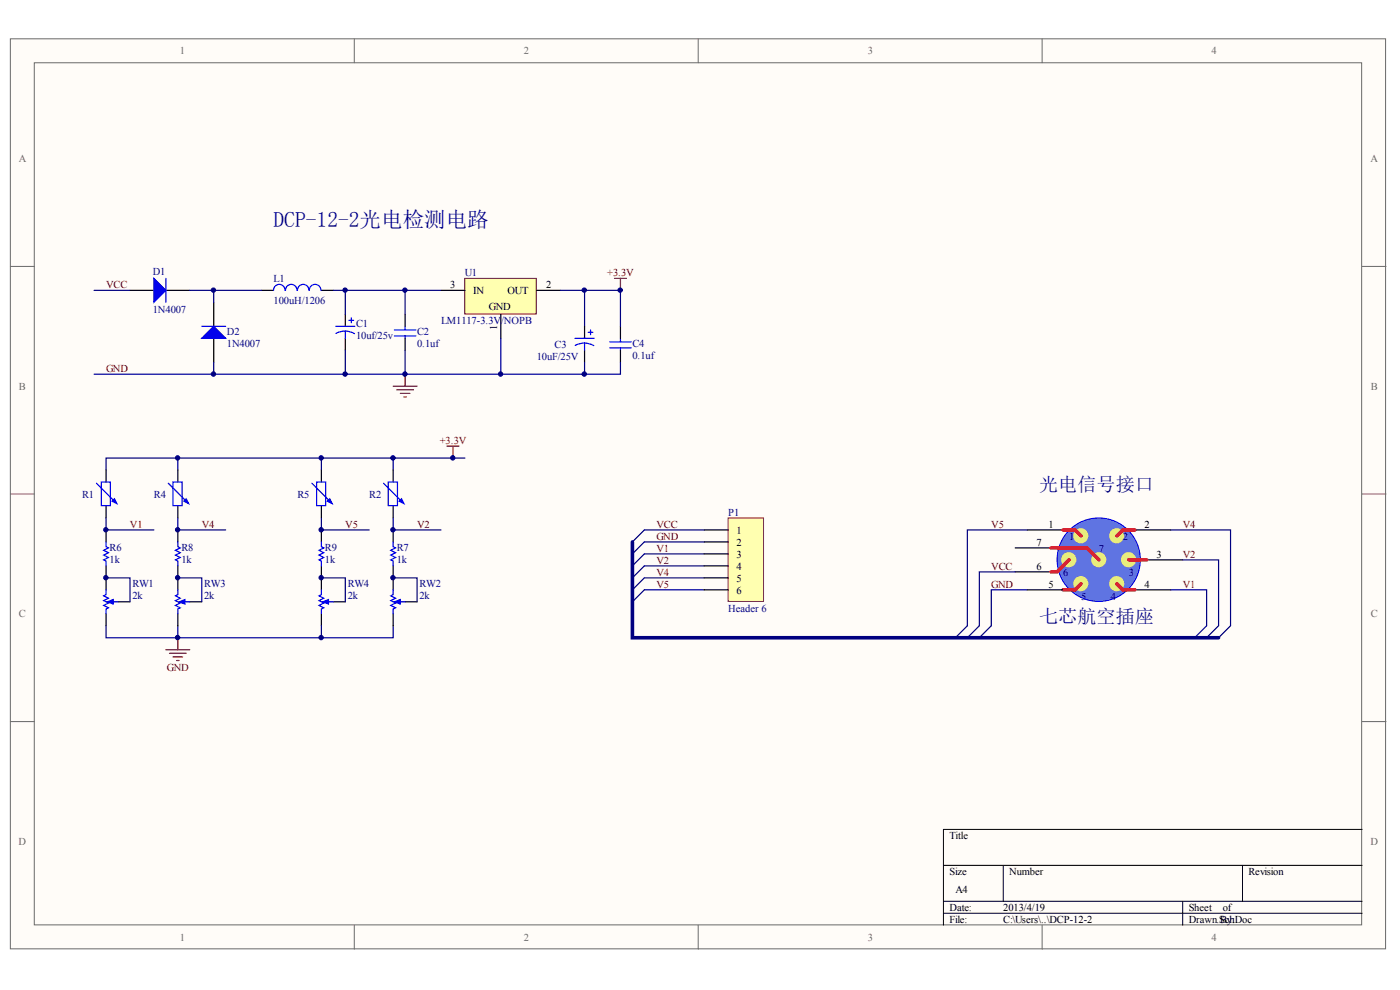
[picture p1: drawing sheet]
<svg xmlns="http://www.w3.org/2000/svg" width="296mm" height="209mm" viewBox="0 0 296 209" stroke-linecap="round" stroke-linejoin="round" font-family="sans-serif">
<g fill="#fffcf8" stroke="#696969" stroke-width=".21">
<path d="M2.2 8.2h290.7v192.3h-290.7z"/>
<path d="M7.2 13.3h280.7v182.1h-280.7z"/>
</g>
<path d="M74.9 8.2v5.1M147.6 8.2v5.1M220.3 8.2v5.1M2.2 56.3h5M288 56.3h5M2.2 104.4h5M288 104.4h5M2.2 152.5h5M288 152.5h5M74.9 195.5v5.1M147.6 195.5v5.1M220.3 195.5v5.1" fill="none" stroke="#696969" stroke-width=".21"/>
<path d="M288 175.3h-88.5v20.2M199.5 182.9h88.5M199.5 190.5h88.5M199.5 193h88.5M212.1 182.9v7.6M250 190.5v5M262.7 182.9v7.6" fill="none" stroke="#000" stroke-width=".21"/>
<path d="M27.5 61.4h5M35.1 61.4h5M45.2 63.9v5.1M45.2 71.5v5M55.3 61.4h2.5M67.9 61.4h2.6M73 66.4v2.6M73 71.5v2.5M85.6 66.4v2.6M85.6 71.5v2.5" fill="none" stroke="#000" stroke-width=".25"/>
<g fill="#00f" stroke="#00f" stroke-width=".25">
<path d="M32.5 58.8l2.6 2.6-2.6 2.5z"/>
<path d="M45.2 69l2.5 2.5h-5z"/>
</g>
<g fill="none" stroke="#00f" stroke-width=".25">
<path d="M35.1 58.8v5.1M42.7 69h5M60.3 61.4a1.21 1.21 0 0 0-1.3-1.3 1.21 1.21 0 0 0-1.2 1.3M62.8 61.4a1.21 1.21 0 0 0-1.2-1.3 1.21 1.21 0 0 0-1.2 1.3M65.3 61.4a1.21 1.21 0 0 0-1.2-1.3 1.21 1.21 0 0 0-1.2 1.3M67.8 61.4a1.23 1.23 0 0 0-1.2-1.3 1.23 1.23 0 0 0-1.2 1.3M71 69h4M73 70l.8 .1 1.2 .4M73 70h-.8l-1.2 .5M73 70v1.5M73.8 67.7h1M74.3 67.2v1"/>
<path d="M83.4 69.7h4.5M83.4 71h4.5M85.6 69v.7M85.6 71v.5"/>
</g>
<path d="M19.9 61.4h7.6M40.1 61.4h5.1v2.5M45.2 76.5v2.6h-25.3M70.5 61.4h2.5v5M73 74v5.1h-27.8M85.6 74v5.1h-12.6" fill="none" stroke="#000080" stroke-width=".25"/>
<path d="M85.6 79.1v2.5M83.1 81.6h5.1M83.9 82.4h3.5M84.6 83.1h2.1M85.4 83.9h.5" fill="none" stroke="#800000" stroke-width=".25"/>
<path d="M98.3 58.8h15.1v7.5h-15.1z" fill="#ffffb0" stroke="#800000" stroke-width=".21"/>
<g fill="none" stroke="#000" stroke-width=".25">
<path d="M93.2 61.4h5.1M105.9 66.4v5.1M113.5 61.4h5M123.6 69v2.5M123.6 74v2.5M131.2 69v2.5M131.2 74v2.5M22.4 99.3v2.6M37.6 99.3v2.6M67.9 99.3v2.6M83.1 99.3v2.6M22.4 106.9v2.6"/>
<path d="M22.4 112v2.5M22.4 119.6v5M37.6 106.9v2.6M37.6 112v2.5M37.6 119.6v5M67.9 106.9v2.6M67.9 112v2.5M67.9 119.6v5M83.1 106.9v2.6M83.1 112v2.5M83.1 119.6v5M22.4 129.7v2.5"/>
<path d="M25 127.2h2.5M37.6 129.7v2.5M40.1 127.2h2.6M67.9 129.7v2.5M70.5 127.2h2.5M83.1 129.7v2.5M85.6 127.2h2.6"/>
</g>
<g fill="none" stroke="#000080" stroke-width=".25">
<path d="M73 61.4h20.2M85.6 61.4v5M105.9 71.5v7.6M118.5 61.4h5.1v7.6M123.6 76.5v2.6h-38M37.6 96.8v2.5M67.9 96.8v2.5M83.1 96.8v2.5M98.3 96.8h-75.9v2.5M22.4 109.5v2.5h10.1M37.6 109.5v2.5h10.1M67.9 109.5v2.5h10.2"/>
<path d="M83.1 109.5v2.5h10.1M136.2 112h12.7M136.2 114.5h12.7M136.2 117h12.7M136.2 119.6h12.7M22.4 132.2v2.6h60.7v-2.6M22.4 122.1h5.1v5.1M37.6 122.1h5.1v5.1M37.6 132.2v2.6M67.9 122.1h5.1v5.1M67.9 132.2v2.6M83.1 122.1h5.1v5.1"/>
<path d="M136.2 122.1h12.7M136.2 124.6h12.7"/>
</g>
<path d="M129.9 58.8h2.5M131.2 58.8v2.6M94.5 94.3h2.5M95.8 94.3v2.5M35.1 137.3h5M35.8 138.1h3.6M36.6 138.8h2M37.3 139.6h.5M37.6 134.8v2.5" fill="none" stroke="#800000" stroke-width=".25"/>
<g fill="none" stroke="#00f" stroke-width=".25">
<path d="M121.6 71.5h4M123.6 72.5l.8 .1 1.1 .4M123.6 72.5l-.8 .1-1.2 .4M123.6 72.5v1.5M124.3 70.2h1.1M124.8 69.7v1M128.9 72.2h4.5M128.9 73.5h4.5M131.2 71.5v.7M131.2 73.5v.5M20.4 102.1l3.8 3.8M21.4 101.9h1.9v4.9h-1.9z"/>
<path d="M22.4 114.5v1l.5 .3-1 .5 1 .5-1 .5 1 .5-1 .5 .5 .3v1M35.6 102.1l3.8 3.8M36.6 101.9h1.9v4.9h-1.9zM37.6 114.5v1l.5 .3-1 .5 1 .5-1 .5 1 .5-1 .5 .5 .3v1M65.9 102.1l3.8 3.8M66.9 101.9h2v4.9h-2zM67.9 114.5v1l.6 .3-1.1 .5 1.1 .5-1.1 .5 1.1 .5-1.1 .5 .5 .3v1M81.1 102.1l3.8 3.8M82.1 101.9h1.9v4.9h-1.9zM83.1 114.5v1l.5 .3-1 .5 1 .5-1 .5 1 .5-1 .5 .5 .3v1M22.4 124.6v1.1l-.5 .2 1 .5-1 .5 1 .5-1 .5 1 .5-.5 .3v1M23.9 127.2h1.1"/>
<path d="M37.6 124.6v1.1l-.5 .2 1 .5-1 .5 1 .5-1 .5 1 .5-.5 .3v1M39.1 127.2h1M67.9 124.6v1.1l-.5 .2 1.1 .5-1.1 .5 1.1 .5-1.1 .5 1.1 .5-.6 .3v1M69.5 127.2h1M83.1 124.6v1.1l-.5 .2 1 .5-1 .5 1 .5-1 .5 1 .5-.5 .3v1M84.6 127.2h1"/>
</g>
<g fill="#00f" stroke="#00f" stroke-width=".21">
<path d="M22.7 127.2l1.2-.5v1z"/>
<path d="M37.8 127.2l1.3-.5v1z"/>
<path d="M68.2 127.2l1.3-.5v1z"/>
<path d="M83.4 127.2l1.2-.5v1z"/>
</g>
<g fill="#00f" stroke="#00f" stroke-width=".25">
<path d="M24.2 105.4l.5 1-1-.5z"/>
<path d="M39.4 105.4l.5 1-1-.5z"/>
<path d="M69.7 105.4l.5 1-1-.5z"/>
<path d="M84.9 105.4l.5 1-1-.5z"/>
</g>
<path d="M153.9 109.5h7.5v17.6h-7.5z" fill="#ffffb0" stroke="#800000" stroke-width=".21"/>
<path d="M148.9 112h5M148.9 114.5h5M148.9 117h5M148.9 119.6h5M148.9 122.1h5M148.9 124.6h5" fill="none" stroke="#000" stroke-width=".25"/>
<path d="M45.2 61.4h10.1" fill="none" stroke="#000080" stroke-width=".25"/>
<circle cx="232.3" cy="118.3" r="8.8" fill="#5f74e2" stroke="#00f" stroke-width=".21"/>
<g fill="none" stroke="#e7ec73" stroke-width="1.3">
<circle cx="225.9" cy="118.3" r=".97"/>
<circle cx="228.5" cy="113.2" r=".97"/>
<circle cx="232.3" cy="118.3" r=".97"/>
<circle cx="236.1" cy="113.2" r=".97"/>
<circle cx="238.6" cy="118.3" r=".97"/>
<circle cx="228.5" cy="123.3" r=".97"/>
<circle cx="236.1" cy="123.3" r=".97"/>
</g>
<path d="M214.6 115.8h7.6M217.2 112h7.5M239.9 112h7.6M242.5 118.3h7.5M214.6 120.8h7.6M217.2 124.6h7.5M239.9 124.6h7.6" fill="none" stroke="#000" stroke-width=".25"/>
<path d="M222.2 115.8h7.6l2.5 2.5M224.7 112h2.6l1.2 1.2M226 118.3l-2.5 2.5h-1.3M238.7 118.3h3.8M239.9 112h-2.5l-1.3 1.2M228.5 123.4l-1.2 1.2h-2.6M236.1 123.4l1.3 1.2h2.5" fill="none" stroke="#ee0e22" stroke-width=".76"/>
<g fill="none" stroke="#000080" stroke-width=".25">
<path d="M123.6 61.4h7.6v7.6M131.2 76.5v2.6h-7.6M136.2 112l-2.5 2.5M136.2 114.5l-2.5 2.5M136.2 117l-2.5 2.6M136.2 119.6l-2.5 2.5M217.2 112h-12.7v20.2l-2.5 2.6M247.5 112h12.7v20.2l-2.6 2.6M250 118.3h7.6v13.9l-2.5 2.6M136.2 122.1l-2.5 2.5M136.2 124.6l-2.5 2.6M214.6 120.8h-7.6v11.4l-2.5 2.6"/>
<path d="M217.2 124.6h-7.6v7.6l-2.6 2.6M247.5 124.6h7.6v7.6l-2.5 2.6"/>
</g>
<path d="M133.7 114.5v20.3h123.9" fill="none" stroke="#000080" stroke-width=".76"/>
<g fill="#000080" stroke="#000080" stroke-width=".21">
<circle cx="22.4" cy="122.1" r=".46"/>
<circle cx="22.4" cy="111.9" r=".46"/>
<circle cx="37.5" cy="134.7" r=".46"/>
<circle cx="37.5" cy="122.1" r=".46"/>
<circle cx="37.5" cy="111.9" r=".46"/>
<circle cx="37.5" cy="96.8" r=".46"/>
<circle cx="45.1" cy="79" r=".47"/>
<circle cx="45.1" cy="61.3" r=".46"/>
<circle cx="67.9" cy="134.7" r=".46"/>
<circle cx="67.9" cy="122.1" r=".46"/>
<circle cx="67.9" cy="111.9" r=".46"/>
<circle cx="67.9" cy="96.8" r=".46"/>
<circle cx="72.9" cy="79" r=".46"/>
<circle cx="73" cy="61.3" r=".46"/>
<circle cx="83.1" cy="122.1" r=".46"/>
<circle cx="83.1" cy="111.9" r=".46"/>
<circle cx="83.1" cy="96.8" r=".46"/>
<circle cx="85.6" cy="79" r=".46"/>
<circle cx="85.6" cy="61.3" r=".46"/>
<circle cx="95.7" cy="96.8" r=".46"/>
<circle cx="105.8" cy="79" r=".46"/>
<circle cx="123.5" cy="79" r=".47"/>
<circle cx="123.5" cy="61.3" r=".46"/>
<circle cx="131.1" cy="61.3" r=".46"/>
</g>
<text font-size="4.6" fill="#000080" x="57.8" y="48">DCP-12-2光电检测电路</text>
<g font-size="4" fill="#000080">
<text x="219.7" y="103.8">光电信号接口</text>
<text x="219.7" y="131.6">七芯航空插座</text>
</g>
<g font-size="2.2" fill="#696969">
<text x="38" y="11.5">1</text>
<text x="110.7" y="11.5">2</text>
<text x="183.4" y="11.5">3</text>
<text x="256.2" y="11.5">4</text>
<text x="4" y="34.2">A</text>
<text x="289.7" y="34.2">A</text>
<text x="4" y="82.3">B</text>
<text x="289.8" y="82.3">B</text>
<text x="4" y="130.4">C</text>
<text x="289.8" y="130.4">C</text>
<text x="3.9" y="178.5">D</text>
<text x="289.7" y="178.5">D</text>
<text x="38" y="198.8">1</text>
<text x="110.7" y="198.8">2</text>
<text x="183.4" y="198.8">3</text>
<text x="256.2" y="198.8">4</text>
</g>
<g font-size="2.2" fill="#000080">
<text x="32.3" y="58.1">D1</text>
<text x="57.8" y="59.6">L1</text>
<text x="98.3" y="58.4">U1</text>
<text x="57.8" y="64.2">100uH/1206</text>
<text x="32.3" y="66.2">1N4007</text>
<text x="48" y="70.8">D2</text>
<text x="75.3" y="69">C1</text>
<text x="75.3" y="71.5">10uf/25v</text>
<text x="88.2" y="70.8">C2</text>
<text x="93.2" y="68.5">LM1117-3.3V/NOPB</text>
<text x="48" y="73.3">1N4007</text>
<text x="88.2" y="73.3">0.1uf</text>
<text x="113.5" y="76.1">10uF/25V</text>
<text x="117.3" y="73.6">C3</text>
<text x="133.7" y="73.3">C4</text>
<text x="133.7" y="75.8">0.1uf</text>
<text x="17.4" y="105.2">R1</text>
<text x="32.5" y="105.2">R4</text>
<text x="62.9" y="105.2">R5</text>
<text x="78.1" y="105.2">R2</text>
<text x="153.9" y="109">P1</text>
<text x="23.2" y="116.3">R6</text>
<text x="23.2" y="118.9">1k</text>
<text x="38.4" y="116.3">R8</text>
<text x="38.4" y="118.9">1k</text>
<text x="68.7" y="116.3">R9</text>
<text x="68.7" y="118.9">1k</text>
<text x="83.9" y="116.3">R7</text>
<text x="83.9" y="118.9">1k</text>
<text x="226" y="114.1">1</text>
<text x="232.3" y="116.6">7</text>
<text x="237.4" y="114.1">2</text>
<text x="28" y="123.9">RW1</text>
<text x="43.2" y="123.9">RW3</text>
<text x="73.5" y="123.9">RW4</text>
<text x="88.7" y="123.9">RW2</text>
<text x="224.7" y="121.7">6</text>
<text x="238.7" y="121.7">3</text>
<text x="28" y="126.5">2k</text>
<text x="43.2" y="126.5">2k</text>
<text x="73.5" y="126.5">2k</text>
<text x="88.7" y="126.5">2k</text>
<text x="153.9" y="129.3">Header 6</text>
<text x="228.5" y="126.7">5</text>
<text x="234.9" y="126.7">4</text>
</g>
<g font-size="2.2" fill="#800000">
<text x="128.4" y="58.4">+3.3V</text>
<text x="22.4" y="60.9">VCC</text>
<text x="22.4" y="78.6">GND</text>
<text x="93" y="93.8">+3.3V</text>
<text x="27.5" y="111.5">V1</text>
<text x="42.7" y="111.5">V4</text>
<text x="73" y="111.5">V5</text>
<text x="88.2" y="111.5">V2</text>
<text x="138.8" y="111.5">VCC</text>
<text x="209.6" y="111.5">V5</text>
<text x="250" y="111.5">V4</text>
<text x="138.8" y="114.1">GND</text>
<text x="138.8" y="116.6">V1</text>
<text x="138.8" y="119.1">V2</text>
<text x="250" y="117.9">V2</text>
<text x="138.8" y="121.7">V4</text>
<text x="138.8" y="124.2">V5</text>
<text x="209.6" y="120.4">VCC</text>
<text x="209.6" y="124.2">GND</text>
<text x="250" y="124.2">V1</text>
<text x="35.3" y="141.8">GND</text>
</g>
<g font-size="2.2">
<text x="95.2" y="60.9">3</text>
<text x="100.1" y="62.2">IN</text>
<text x="103.4" y="65.5">GND</text>
<text x="107.3" y="62.2">OUT</text>
<text x="115.5" y="60.9">2</text>
<text x="105.1" y="69.6" transform="rotate(-90 105.1 69.6)">1</text>
<text x="155.7" y="112.8">1</text>
<text x="221.6" y="111.5">1</text>
<text x="241.9" y="111.5">2</text>
<text x="155.7" y="115.3">2</text>
<text x="155.7" y="117.9">3</text>
<text x="219.1" y="115.3">7</text>
<text x="244.5" y="117.9">3</text>
<text x="155.7" y="120.4">4</text>
<text x="155.7" y="122.9">5</text>
<text x="155.7" y="125.5">6</text>
<text x="219.1" y="120.4">6</text>
<text x="221.6" y="124.2">5</text>
<text x="241.9" y="124.2">4</text>
<text x="200.7" y="177.2">Title</text>
<text x="200.7" y="184.8">Size</text>
<text x="213.4" y="184.8">Number</text>
<text x="263.9" y="184.8">Revision</text>
<text x="202" y="188.6">A4</text>
<text x="200.7" y="192.4">Date:</text>
<text x="200.7" y="195">File:</text>
<text x="212.1" y="192.4">2013/4/19</text>
<text x="212.1" y="195">C:\Users\..\DCP-12-2</text>
<text x="251.3" y="192.4">Sheet</text>
<text x="251.3" y="195">Drawn.SchDoc</text>
<text x="258" y="195">By:</text>
<text x="258.5" y="192.4">of</text>
</g>
</svg>
